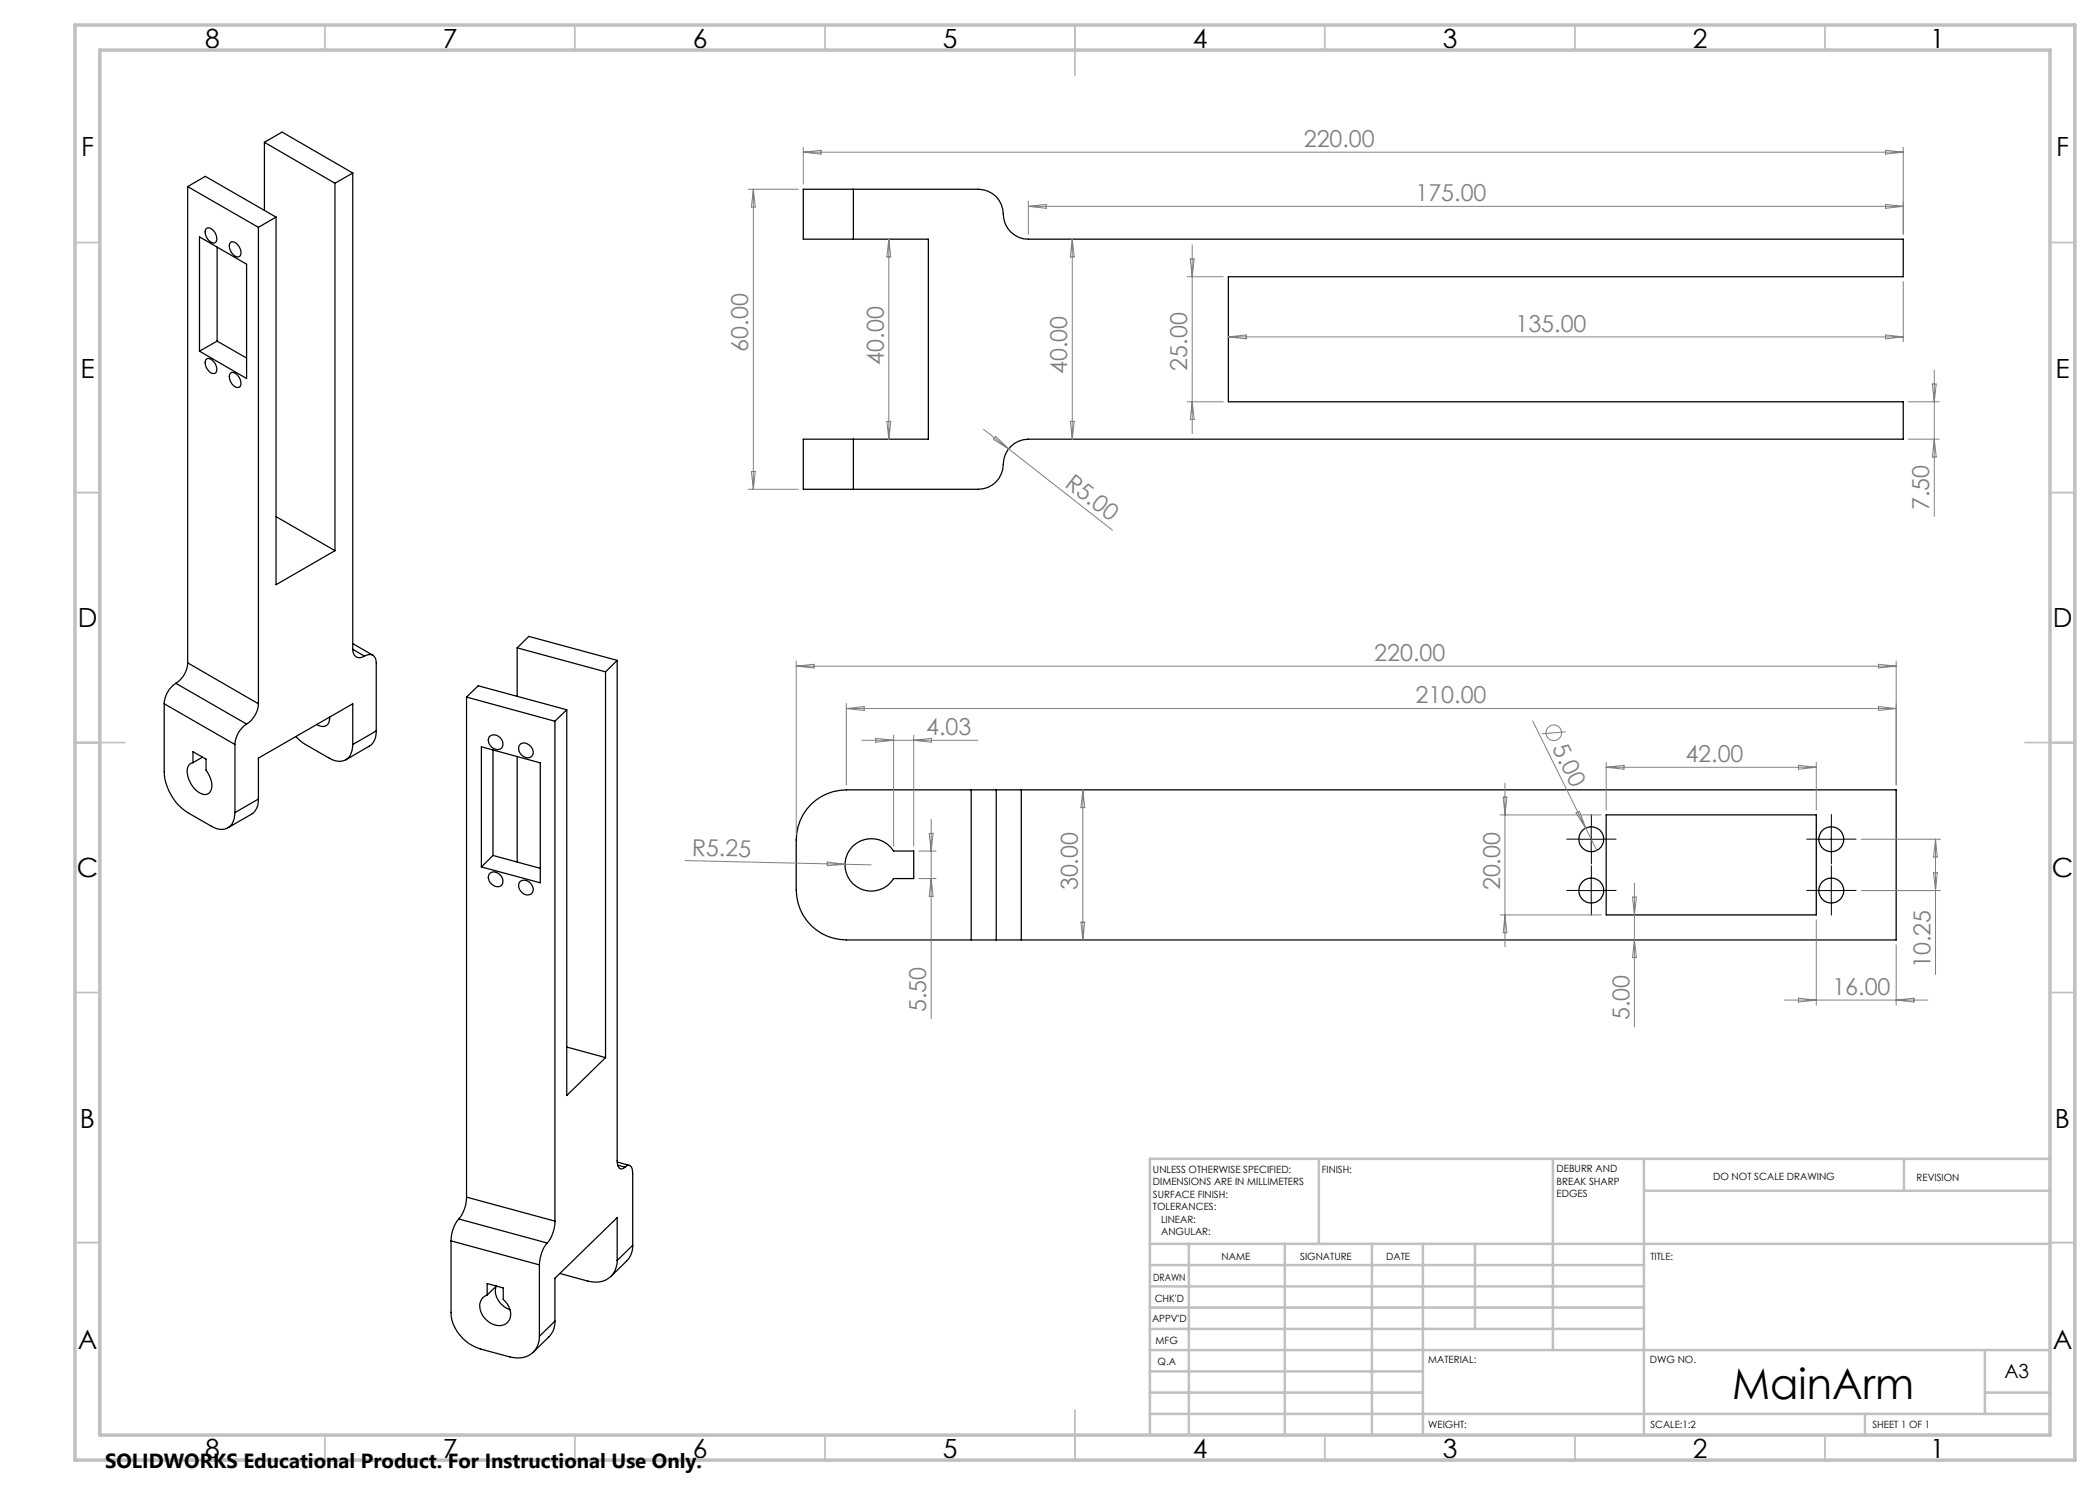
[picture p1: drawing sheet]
<svg xmlns="http://www.w3.org/2000/svg" width="420mm" height="297mm" viewBox="0 0 420 297" stroke-linecap="round" stroke-linejoin="round" font-family="sans-serif">
<g fill="none" stroke="#000" stroke-width=".25">
<path d="M37.5 37.3l3.6-2 14.1 8.1M37.5 37.3l14.2 8.2M37.5 37.3v95.3M52.9 28.5l14.1 8.2M52.9 28.5v13.6M52.9 28.5l3.5-2.1 14.2 8.2M67 36.7v73.4M70.6 34.6l-3.6 2.1M70.6 34.6v95.3M170.7 37.8h25a4.9 4.9 0 0 1 5 5.1 5 5 0 0 0 5 4.9h174.9v7.5h-134.9v25.1h134.9v7.4h-174.9a5.1 5.1 0 0 0-5 5 5 5 0 0 1-5 5.1h-25M170.7 37.8h-10v10h10M170.7 37.8v10"/>
<path d="M39.9 47.4l9.4 5.4v22.9l-9.4-5.5zM41.2 45.8a.96 .96 0 0 1 1.5 .3 1.69 1.69 0 0 1 .3 2.5 2.07 2.07 0 0 1-1.8-2.8zM43.4 49.4v18.8M46 48.6a.96 .96 0 0 1 1.5 .3 1.64 1.64 0 0 1 .3 2.5 2.07 2.07 0 0 1-1.8-2.8zM51.7 45.5v95.3M55.2 43.4v73.5l11.8-6.8M55.2 43.4l-3.5 2.1M170.7 47.8h15v40h-15M41.3 71.8a1.83 1.83 0 0 1 2.1 1.9 .81 .81 0 0 1-.5 1 .81 .81 0 0 1-1.1-.4 1.86 1.86 0 0 1-.5-2.5zM43.4 68.2l-3.5 2M43.4 68.2l5.9 3.4M46.2 74.6a1.75 1.75 0 0 1 1.9 1.5 .86 .86 0 0 1 0 1 .86 .86 0 0 1-.9 .4 2.32 2.32 0 0 1-1.2-2.7z"/>
<path d="M170.7 87.8h-10v10.1h10M170.7 87.8v10.1M55.2 103.3l11.8 6.8M35.2 136.7a5.2 5.2 0 0 0-2.4 4.1M35.2 136.7l14.1 8.1M37.5 132.6a5.1 5.1 0 0 1-2.3 4.1M37.5 132.6l14.2 8.2M70.6 129.9a1.43 1.43 0 0 0 .6 1.5 1.43 1.43 0 0 0 1.7-.2M70.6 128.7l4 2.4M70.6 129.9l2.3 1.3M72.9 131.2a1.43 1.43 0 0 1 1.7-.2 1.43 1.43 0 0 1 .6 1.6v13.6M93.3 139.4l2.3-2.2 17.7 4.8"/>
<path d="M93.3 139.4l17.7 4.8M93.3 139.4v100M103.4 129.6l17.7 4.8M103.4 129.6v9.7M103.4 129.6l2.4-2.3 17.6 4.8M121.1 134.4v77.1M123.4 132.1v100a1.63 1.63 0 0 0 .7 1.7l.6-.1 .3-.3M123.4 132.1l-2.3 2.3M32.8 140.8v13.5a10.5 10.5 0 0 0 4.7 8.2l4.8 2.7a2.81 2.81 0 0 0 4.3-.8l.4-1.9M32.8 140.8l14.2 8.1M38.6 150.4l2.6 1.4v2.2a4.1 4.1 0 0 1 .7 4.5 1.61 1.61 0 0 1-2.2-.1 5.2 5.2 0 0 1-2.2-4.9 1.28 1.28 0 0 1 1.1-1zM40.5 151.4l-1.9 1.1"/>
<path d="M47 148.9v13.6M49.3 144.8a5.2 5.2 0 0 0-2.3 4.1M51.7 140.8a5.1 5.1 0 0 1-2.4 4M51.7 159.8a3.3 3.3 0 0 1-1.4 3l-4.7 2.8M51.7 159.8l-4.7 2.7M59.2 147.3l1.9 1.6 4.7 2.7a2.81 2.81 0 0 0 4.4-.8l.4-1.9M65.9 143.4a1.53 1.53 0 0 1-.7 1.8 1.53 1.53 0 0 1-1.8-.3M70.6 148.9v-8.1l-18.9 10.8v8.2M75.2 146.2a3.3 3.3 0 0 1-1.3 3l-4.8 2.8M75.2 146.2l-4.6 2.7M96.3 149.4l11.8 3.2v24l-11.8-3.2zM97.8 147.4a1.71 1.71 0 0 1 2.2 .1 1.71 1.71 0 0 1 .3 2.1 1.78 1.78 0 0 1-2-.2 1.78 1.78 0 0 1-.5-2z"/>
<path d="M98.6 150v21.1M103.4 151.3v21.1M104.1 148.8a1.75 1.75 0 0 1 2 .4 1.75 1.75 0 0 1 .3 2 1.69 1.69 0 0 1-2.6-1.2 1.16 1.16 0 0 1 .3-1.2zM111 144.2v100M113.3 142v77.1l7.8-7.6M113.3 142l-2.3 2.2M194.2 158h-24.9a10 10 0 0 0-10.1 10v10a10 10 0 0 0 10.1 10h24.9M194.2 158h5M194.2 158v30M199.2 158h5.1M199.2 158v30M204.3 158h174.9v30h-174.9"/>
<path d="M204.3 158v30M98.1 174.6a1.75 1.75 0 0 1 2 .4 1.75 1.75 0 0 1 .2 2 1.68 1.68 0 0 1-2.6-1.2 1.16 1.16 0 0 1 .4-1.2zM98.6 171.1l-2.3 2.3M98.6 171.1l9.5 2.6M104.1 176.2a1.75 1.75 0 0 1 2 .5 1.75 1.75 0 0 1 .3 2 1.75 1.75 0 0 1-2.1-.2 1.75 1.75 0 0 1-.4-2zM170.6 169.2a5.3 5.3 0 0 1 8.1 1h4v5.5h-4a5.2 5.2 0 0 1-7.7 1.4 5.2 5.2 0 0 1-.4-7.9zM321.2 163h42.1v20h-42.1zM194.2 188h5M199.2 188h5.1M113.3 209.4l7.8 2.1M93.3 239.4a7 7 0 0 1-1.5 4.4M93.3 239.4l17.7 4.8"/>
<path d="M123.4 232.4l2.5 .7M123.5 233l1.5 .4M125 233.4a.78 .78 0 0 1 .8-.3 .78 .78 0 0 1 .6 .7l.1 15.3M90.2 248.2v14.3a8.2 8.2 0 0 0 5.9 7.3l5.9 1.6a4.3 4.3 0 0 0 5.8-3.4l.1-.7M90.2 248.2l17.7 4.8M91.8 243.8a7 7 0 0 0-1.6 4.4M91.8 243.8l17.6 4.8M97.4 256.7l3.2 .9v2.3a3.4 3.4 0 0 1 1 4.5 2.79 2.79 0 0 1-3.9 0 3.4 3.4 0 0 1-1.1-4.9l.8-.5zM99.2 257.3a4 4 0 0 0 2.8 4.6M99.3 257.2l-1.9 1.8M107.9 253v14.3M109.4 248.6a7.2 7.2 0 0 0-1.5 4.4"/>
<path d="M111 244.2a7 7 0 0 1-1.6 4.4M123.4 252.1a4.3 4.3 0 0 1-5.9 4.1l-5.5-1.5M123.4 252.1v-8.6l-12.4 12.2v8.5M126.5 249.1a4.2 4.2 0 0 1-1.2 3.1l-3.1 3.1M126.5 249.1l-3.1 3M111 264.2a4 4 0 0 1-1.3 3.2l-3.1 3M111 264.2l-3.1 3.1"/>
<circle cx="318.2" cy="167.8" r="2.5"/>
<circle cx="318.2" cy="178.1" r="2.5"/>
<circle cx="366.3" cy="167.8" r="2.5"/>
<circle cx="366.3" cy="178.1" r="2.5"/>
</g>
<g fill="none" stroke="#808080" stroke-width=".2">
<path d="M149.6 37.8h10.1M150.7 37.8v60.1M150.7 37.8l.4 3.6h-.8zM160.7 29.5v7.3M160.7 30.4h219.9M160.7 30.4l3.5-.3v.7zM377.1 30.1l3.5 .3-3.5 .4zM380.6 29.5v17.3M177.8 47.8v40M177.8 47.8l.4 3.6h-.8zM205.7 40.2v6.6M205.7 41.3h174.9"/>
<path d="M205.7 41.3l3.5-.4v.8zM214.5 47.8l.3 3.6h-.7zM214.5 47.8v40M237.5 55.3h7.2M238.1 51.8h.7l-.4 3.5zM238.4 49v37.7M377.1 40.9l3.5 .4-3.5 .4zM380.6 56.3v12.1M245.7 67.4h134.9M245.7 67.4l3.5-.4v.8zM377.1 67l3.5 .4-3.5 .4zM386.5 76.8h.7l-.3 3.6z"/>
<path d="M386.9 74v29.3M149.6 97.9h10.1M150.3 94.3h.8l-.4 3.6zM177.4 84.3h.8l-.4 3.5zM196.7 85.9l25.8 20.1M199.1 87.3l2.6 2.5-3-1.9zM214.1 84.3h.7l-.3 3.5zM237.5 80.4h7.2M238.4 80.4l.4 3.5h-.7zM381.7 80.4h6.1M381.7 87.8h6.1M386.9 87.8l.3 3.6h-.7z"/>
<path d="M159.2 132.2v34.8M159.2 133.2h220M159.2 133.2l3.6-.3v.7zM375.7 132.9l3.5 .3-3.5 .4zM379.2 132.2v24.8M169.3 140.7v16.3M169.3 141.7h209.9M169.3 141.7l3.5-.4v.8zM172.4 148.1h23.2M175.2 147.7l3.5 .4-3.5 .3zM178.7 147v22.2M182.7 147v22.2"/>
<path d="M182.7 148.1l3.6-.4v.7zM216.6 158v30M216.6 158l.4 3.5h-.8zM300.6 159.4h.8l-.4 3.6zM301 156.6v32.7M306.5 144.2l12.9 25.9M313.1 146.4l-4.7 .4M321.2 152.5v9.5M321.2 153.5h42.1M321.2 153.5l3.6-.4v.7zM359.7 153.1l3.6 .4-3.6 .3zM363.3 152.5v9.5"/>
<path d="M375.7 141.3l3.5 .4-3.5 .4zM137 172.1l32 .8M165.5 172.4l3.5 .5-3.5 .2zM169 172.9l5.2 .1M183.8 175.7h3.4M183.8 170.2h3.4M185.8 166.7h.8l-.4 3.5zM186.2 163.9v39.8M186.2 175.7l.4 3.6h-.8zM300 163h20.3M315.2 162.6l.7-.3 1.2 3.3zM326.5 179.4h.8l-.4 3.6z"/>
<path d="M326.9 176.6v28.8M372.3 178.1h15.8M372.3 167.8h15.8M386.7 174.6h.8l-.4 3.5zM387.1 167.8v27.1M387.1 167.8l.4 3.6h-.8zM216.2 184.4h.8l-.4 3.6zM300 183h20.3M301 183l.4 3.5h-.8zM326.9 188l.4 3.5h-.8zM359.7 199.6l3.6 .4-3.6 .4zM363.3 184v17"/>
<path d="M379.2 189v12M356.9 200h28.7M379.2 200l3.6-.4v.8z"/>
<circle cx="310.7" cy="146.6" r="1.56"/>
</g>
<g fill="none" stroke="#000" stroke-width=".2" stroke-dasharray="15.2 1.3 1.3 1.3" stroke-linecap="butt">
<path d="M315.8 178.1h-2.5M315.8 167.8h-2.5M318.3 175.6v-2.5M318.3 165.3v-2.5M318.3 170.3v2.5M320.8 178.1h2.5M320.8 167.8h2.5M363.8 167.8h-2.5M363.8 178.1h-2.5M366.3 165.3v-2.5M366.3 170.3v2.5M366.3 175.6v-2.5"/>
<path d="M368.8 167.8h2.5M368.8 178.1h2.5M318.3 180.6v2.5M366.3 180.6v2.5"/>
</g>
<path d="M315.7 167.8h5M315.7 178.1h5M318.2 165.3v5.1M318.2 175.6v5M363.7 167.8h5.1M363.7 178.1h5.1M366.3 165.3v5.1M366.3 175.6v5" fill="none" stroke="#000" stroke-width=".2"/>
<g fill="none" stroke="#c0c0c0" stroke-width=".35">
<path d="M65 5v5M115 5v5M165 5v5M215 5v10M265 5v5M315 5v5M365 5v5M15 48.5h5M410 48.5h5M15 98.5h5M410 98.5h5M15 148.5h10"/>
<path d="M405 148.5h10M15 198.5h5M410 198.5h5M15 248.5h5M410 248.5h5M65 287v5M115 287v5M165 287v5M215 282v10M265 287v5M315 287v5M365 287v5"/>
</g>
<g fill="none" stroke="#c0c0c0" stroke-width=".5">
<path d="M263.8 231.8v17M310.6 231.8v38.2M328.8 231.8v55.2M328.8 238.2h81.2M380.8 231.8v6.4M410 231.8h-180v55.2M230 248.8h180M230 257.3h98.8M230 253h98.8M237.8 248.8v38.2M257 248.8v38.2M274.4 248.8v38.2"/>
<path d="M284.6 248.8v38.2M295 248.8v17M230 265.8h98.8M230 261.5h98.8M230 278.5h54.6M230 274.3h54.6M230 270h180M397 278.5h13M397 270v12.8M230 282.8h180M373 282.8v4.2"/>
</g>
<path d="M15 5h400v287h-400zM20 10h390v277h-390z" fill="none" stroke="#c0c0c0" stroke-width=".7"/>
<text font-size="8.5" x="346.4" y="279.7">MainArm</text>
<g font-size="5.3">
<text x="41" y="9.5">8</text>
<text x="88.5" y="9.5">7</text>
<text x="138.5" y="9.5">6</text>
<text x="188.5" y="9.5">5</text>
<text x="238.5" y="9.5">4</text>
<text x="288.5" y="9.5">3</text>
<text x="338.5" y="9.5">2</text>
<text x="386" y="9.5">1</text>
<text x="16.2" y="31.3">F</text>
<text x="411.2" y="31.3">F</text>
<text x="16.1" y="75.5">E</text>
<text x="411.1" y="75.5">E</text>
<text x="15.5" y="125.5">D</text>
<text x="410.5" y="125.5">D</text>
<text x="15.4" y="175.5">C</text>
<text x="410.4" y="175.5">C</text>
<text x="16" y="225.5">B</text>
<text x="411" y="225.5">B</text>
<text x="15.5" y="269.8">A</text>
<text x="410.5" y="269.8">A</text>
<text x="41" y="291.5">8</text>
<text x="88.5" y="291.5">7</text>
<text x="138.5" y="291.5">6</text>
<text x="188.5" y="291.5">5</text>
<text x="238.5" y="291.5">4</text>
<text x="288.5" y="291.5">3</text>
<text x="338.5" y="291.5">2</text>
<text x="386" y="291.5">1</text>
</g>
<g font-size="4.7" fill="#808080">
<text x="260.7" y="29.4">220.00</text>
<text x="283.1" y="40.2">175.00</text>
<text x="149.7" y="70.3" transform="rotate(-90 149.7 70.3)">60.00</text>
<text x="303.1" y="66.3">135.00</text>
<text x="176.8" y="72.9" transform="rotate(-90 176.8 72.9)">40.00</text>
<text x="213.5" y="74.8" transform="rotate(-90 213.5 74.8)">40.00</text>
<text x="237.4" y="74.1" transform="rotate(-90 237.4 74.1)">25.00</text>
<text x="212.8" y="97.1" transform="rotate(38 212.8 97.1)">R5.00</text>
<text x="385.9" y="102" transform="rotate(-90 385.9 102)">7.50</text>
<text x="274.9" y="132.2">220.00</text>
<text x="283.1" y="140.7">210.00</text>
<text x="185.2" y="147">4.03</text>
<text x="310.4" y="149.6" transform="rotate(64 310.4 149.6)">5.00</text>
<text x="337.1" y="152.4">42.00</text>
<text x="138.4" y="171.1" transform="rotate(1 138.4 171.1)">R5.25</text>
<text x="215.6" y="178.1" transform="rotate(-90 215.6 178.1)">30.00</text>
<text x="300" y="178.1" transform="rotate(-90 300 178.1)">20.00</text>
<text x="386.1" y="193.6" transform="rotate(-90 386.1 193.6)">10.25</text>
<text x="185.2" y="202.4" transform="rotate(-90 185.2 202.4)">5.50</text>
<text x="366.5" y="199">16.00</text>
<text x="325.9" y="204.1" transform="rotate(-90 325.9 204.1)">5.00</text>
</g>
<text font-size="4.1" x="21" y="293.7">SOLIDWORKS Educational Product. For Instructional Use Only.</text>
<text font-size="3.9" x="400.9" y="275.5">A3</text>
<g font-size="2">
<text x="230.6" y="234.6">UNLESS OTHERWISE SPECIFIED:</text>
<text x="230.6" y="237.1">DIMENSIONS ARE IN MILLIMETERS</text>
<text x="230.6" y="239.6">SURFACE FINISH:</text>
<text x="264.4" y="234.6">FINISH:</text>
<text x="311.3" y="234.5">DEBURR AND</text>
<text x="311.3" y="237">BREAK SHARP</text>
<text x="311.3" y="239.5">EDGES</text>
<text x="342.6" y="236">DO NOT SCALE DRAWING</text>
<text x="383.3" y="236.2">REVISION</text>
<text x="230.6" y="242.1">TOLERANCES:</text>
<text x="232.2" y="244.6">LINEAR:</text>
<text x="232.2" y="247.1">ANGULAR:</text>
<text x="244.3" y="252">NAME</text>
<text x="260" y="251.9">SIGNATURE</text>
<text x="277.2" y="251.9">DATE</text>
<text x="330.1" y="251.9">TITLE:</text>
<text x="230.6" y="256.1">DRAWN</text>
<text x="230.9" y="260.3">CHK'D</text>
<text x="230.4" y="264.4">APPV'D</text>
<text x="231.1" y="268.8">MFG</text>
<text x="231.5" y="273">Q.A</text>
<text x="285.6" y="272.5">MATERIAL:</text>
<text x="330" y="272.5">DWG NO.</text>
<text x="285.6" y="285.5">WEIGHT:</text>
<text x="330.1" y="285.6">SCALE:1:2</text>
<text x="374.5" y="285.6">SHEET 1 OF 1</text>
</g>
</svg>
